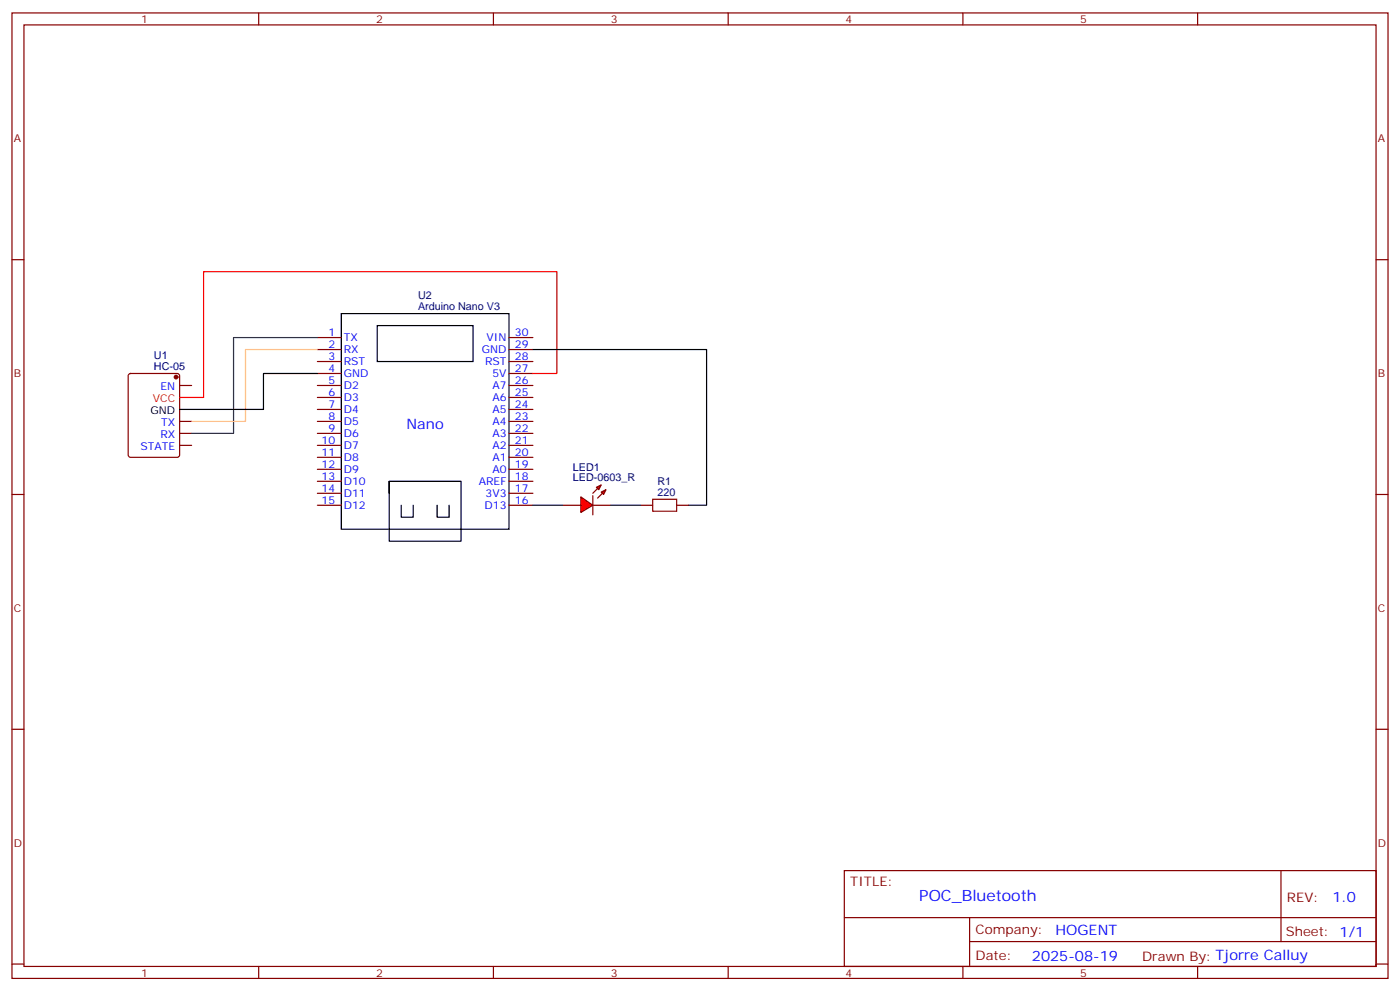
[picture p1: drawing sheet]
<svg xmlns="http://www.w3.org/2000/svg" width="412mm" height="292mm" viewBox="0 0 412 292" stroke-linecap="round" stroke-linejoin="round" font-family="sans-serif">
<g fill="none" stroke="#870000" stroke-width=".35">
<path d="M3.5 3.8h405.4v284.3h-405.4zM7.1 7.3h398.2v277.3h-398.2zM76.2 3.8v3.5M145.3 3.8v3.5M214.5 3.8v3.5M283.6 3.8v3.5M352.8 3.8v3.5M3.5 76.5h3.6M405.3 76.5h3.6M93.5 99.4h7M149.9 99.4h7.1M38 110.2l.5-.2h13.7l.7 .4v23.6l-.4 .6-14 .1-.7-.5-.1-23.5z"/>
<path d="M52.9 113.5h3.5M93.5 113.5h7M93.5 102.9h7M93.5 106.5h7M93.5 110h7M93.5 117.1h7M149.9 113.5h7.1M149.9 102.9h7.1M149.9 106.5h7.1M149.9 110h7.1M149.9 117.1h7.1M52.9 124.1h3.5"/>
<path d="M52.9 127.6h3.5M52.9 131.2h3.5M93.5 124.1h7M93.5 127.6h7M93.5 131.2h7M93.5 120.6h7M93.5 134.7h7M93.5 138.2h7M149.9 124.1h7.1M149.9 127.6h7.1M149.9 131.2h7.1M149.9 120.6h7.1"/>
<path d="M149.9 134.7h7.1M149.9 138.2h7.1M3.5 145.6h3.6M93.5 141.7h7M93.5 145.3h7M93.5 148.8h7M149.9 141.7h7.1M149.9 145.3h7.1M149.9 148.8h7.1M405.3 145.6h3.6M3.5 214.8h3.6M405.3 214.8h3.6"/>
<path d="M248.7 256.4h156.6v28.2h-156.6zM377.3 256.4v20.9M248.7 270.2h156.5M285.6 277.3h119.6M285.6 270.2v14.2M3.5 283.9h3.6M76.2 284.6v3.5M145.3 284.6v3.5M214.5 284.6v3.5M283.6 284.6v3.5M352.8 284.6v3.5M405.3 283.9h3.6"/>
</g>
<circle cx="51.9" cy="111.1" r=".53" fill="#870000" stroke="#870000" stroke-width=".35"/>
<path d="M157 110h7v-30h-104v37.1h-7.1" fill="none" stroke="#f00" stroke-width=".35"/>
<path d="M100.5 92.4h49.4v63.5h-49.4zM111.1 95.9h28.2v10.6h-28.2zM93.5 110h-15.9v10.6h-24.7M114.7 141.7v17.7h21.1v-17.7h-21.1v3.6M118.2 148.8v3.5h3.5v-3.5M128.8 148.8v3.5h3.5v-3.5" fill="none" stroke="#000" stroke-width=".35"/>
<path d="M93.5 99.4h-24.7v28.2h-12.4" fill="none" stroke="#008700" stroke-width=".35"/>
<path d="M93.5 102.9h-21.2v21.2h-15.9" fill="none" stroke="#fc3" stroke-width=".35"/>
<g fill="#f00" stroke="#870000" stroke-width=".35">
<path d="M171.1 146.3l3.5 2.5-3.5 2.1z"/>
<path d="M174.6 146v5.6z"/>
</g>
<g fill="#870000" stroke="#870000" stroke-width=".35">
<path d="M174.6 145.3l1.4-1.4z"/>
<path d="M176 146.7l1.4-1.4z"/>
</g>
<g fill="#f00" stroke="#870000" stroke-width=".35">
<path d="M175.7 143.5l1.4-.7-.7 1.4z"/>
<path d="M177.1 144.9l1.4-.7-.7 1.4z"/>
</g>
<path d="M165.8 148.8h5.3M174.6 148.8h5.3M188.7 148.8h3.6M199.3 148.8h3.5" fill="none" stroke="#870000" stroke-width=".35"/>
<path d="M157 148.8h8.8M179.9 148.8h8.8" fill="none" stroke="#008700" stroke-width=".35"/>
<path d="M192.3 147h7v3.6h-7z" fill="none" stroke="#a10000" stroke-width=".35"/>
<path d="M157 102.9h51.1v45.9h-5.3" fill="none" stroke="#000" stroke-width=".35"/>
<text font-size="4.6" fill="#00f" x="270.8" y="265.4">POC_Bluetooth</text>
<g font-size="4.2" fill="#00f">
<text x="119.8" y="126.4">Nano</text>
<text x="392.5" y="265.7">1.0</text>
<text x="310.9" y="275.2">HOGENT</text>
<text x="304" y="283">2025-08-19</text>
</g>
<g font-size="3.9" fill="#800">
<text x="250.5" y="261">TITLE:</text>
<text x="379.1" y="265.7">REV:</text>
<text x="287.4" y="275.2">Company:</text>
<text x="378.7" y="275.8">Sheet: 1/1</text>
<text x="287.4" y="282.9">Date:</text>
<text x="336.4" y="282.9">Drawn By: Tjorre Calluy</text>
</g>
<g font-size="3.2" fill="#800">
<text x="41.6" y="6.8">1</text>
<text x="110.8" y="6.8">2</text>
<text x="179.9" y="6.8">3</text>
<text x="249.1" y="6.8">4</text>
<text x="318.2" y="6.8">5</text>
<text x="4.1" y="41.9">A</text>
<text x="405.9" y="41.9">A</text>
<text x="4.1" y="111.1">B</text>
<text x="405.9" y="111.1">B</text>
<text x="4.1" y="180.2">C</text>
<text x="405.9" y="180.2">C</text>
<text x="4.1" y="249.3">D</text>
<text x="405.9" y="249.3">D</text>
<text x="41.6" y="287.6">1</text>
<text x="110.8" y="287.6">2</text>
<text x="179.9" y="287.6">3</text>
<text x="249.1" y="287.6">4</text>
<text x="318.2" y="287.6">5</text>
</g>
<g font-size="3.2" fill="#000080">
<text x="123.1" y="88.1">U2</text>
<text x="123.1" y="91.3">Arduino Nano V3</text>
<text x="45.3" y="105.8">U1</text>
<text x="45.3" y="108.9">HC-05</text>
<text x="168.7" y="141.7">LED-0603_R</text>
<text x="168.7" y="138.6">LED1</text>
<text x="193.7" y="142.8">R1</text>
<text x="193.7" y="146">220</text>
</g>
<g font-size="3.2" fill="#00f">
<text x="96.8" y="99.1">1</text>
<text x="101.2" y="100.5">TX</text>
<text x="143.3" y="100.5">VIN</text>
<text x="151.7" y="99.1">30</text>
<text x="96.8" y="102.6">2</text>
<text x="96.8" y="106.1">3</text>
<text x="101.2" y="104">RX</text>
<text x="101.2" y="107.5">RST</text>
<text x="141.9" y="104">GND</text>
<text x="142.9" y="107.5">RST</text>
<text x="151.7" y="106.1">28</text>
<text x="151.7" y="102.6">29</text>
<text x="96.8" y="109.6">4</text>
<text x="96.8" y="113.2">5</text>
<text x="101.2" y="111.1">GND</text>
<text x="145" y="111.1">5V</text>
<text x="151.7" y="113.2">26</text>
<text x="151.7" y="109.6">27</text>
<text x="47.2" y="114.9">EN</text>
<text x="96.8" y="116.7">6</text>
<text x="101.2" y="114.6">D2</text>
<text x="101.2" y="118.1">D3</text>
<text x="145" y="118.1">A6</text>
<text x="145" y="114.6">A7</text>
<text x="151.7" y="116.7">25</text>
<text x="47.5" y="125.5">TX</text>
<text x="96.8" y="120.2">7</text>
<text x="96.8" y="123.8">8</text>
<text x="101.2" y="121.6">D4</text>
<text x="101.2" y="125.2">D5</text>
<text x="145" y="125.2">A4</text>
<text x="145" y="121.6">A5</text>
<text x="151.7" y="123.8">23</text>
<text x="151.7" y="120.2">24</text>
<text x="47.2" y="129">RX</text>
<text x="94.7" y="130.8">10</text>
<text x="96.8" y="127.3">9</text>
<text x="101.2" y="128.7">D6</text>
<text x="145" y="128.7">A3</text>
<text x="151.7" y="130.8">21</text>
<text x="151.7" y="127.3">22</text>
<text x="41.4" y="132.6">STATE</text>
<text x="94.7" y="134.3">11</text>
<text x="94.7" y="137.9">12</text>
<text x="101.2" y="132.2">D7</text>
<text x="101.2" y="135.7">D8</text>
<text x="145" y="135.7">A1</text>
<text x="145" y="132.2">A2</text>
<text x="151.7" y="137.9">19</text>
<text x="151.7" y="134.3">20</text>
<text x="94.7" y="141.4">13</text>
<text x="101.2" y="139.3">D9</text>
<text x="101.2" y="142.8">D10</text>
<text x="141" y="142.8">AREF</text>
<text x="145" y="139.3">A0</text>
<text x="151.7" y="141.4">18</text>
<text x="94.7" y="144.9">14</text>
<text x="94.7" y="148.4">15</text>
<text x="101.2" y="146.3">D11</text>
<text x="101.2" y="149.9">D12</text>
<text x="142.7" y="149.9">D13</text>
<text x="143" y="146.3">3V3</text>
<text x="151.7" y="148.4">16</text>
<text x="151.7" y="144.9">17</text>
</g>
<text font-size="3.2" fill="#f00" x="45" y="118.5">VCC</text>
<text font-size="3.2" x="44.3" y="122">GND</text>
</svg>
